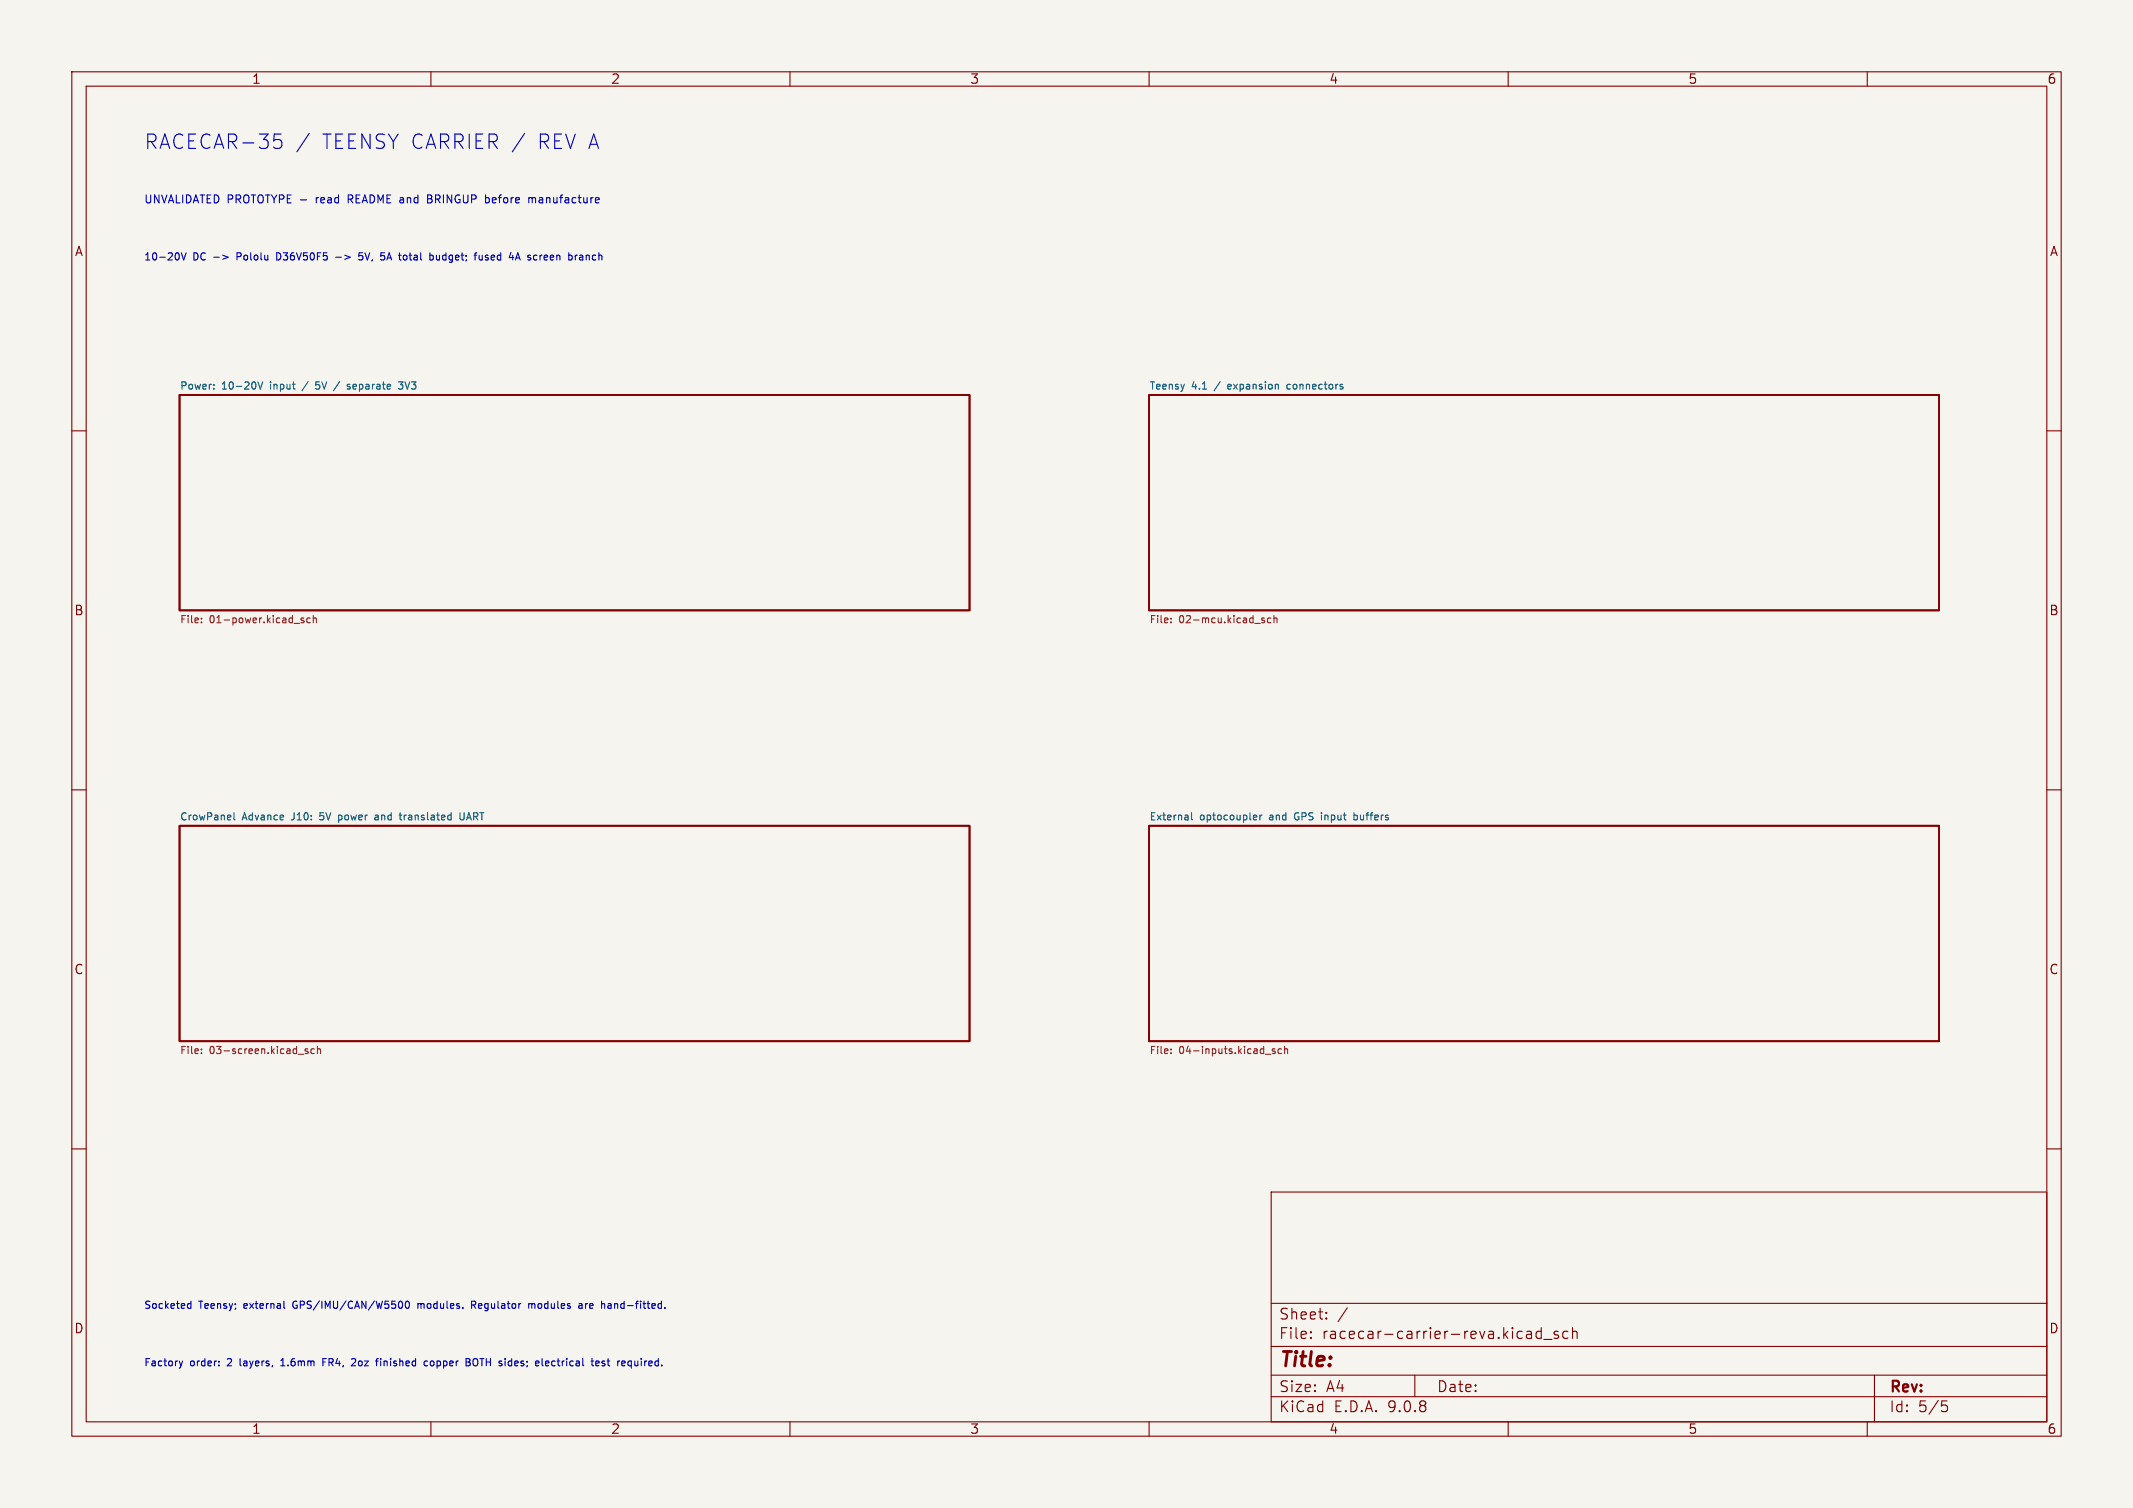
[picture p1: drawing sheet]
<svg xmlns="http://www.w3.org/2000/svg" width="297mm" height="210mm" viewBox="0 0 297 210" stroke-linecap="round" stroke-linejoin="round" font-family="sans-serif">
<path d="M0 0h297v210h-297z" fill="#f5f4ef" stroke="#f5f4ef" stroke-width=".14"/>
<g fill="none" stroke="#840000" stroke-width=".15">
<path d="M10 10h277v190h-277zM12 12h273v186h-273zM60 10v2M110 10v2M160 10v2M210 10v2M260 10v2M10 60h2M285 60h2M10 110h2M285 110h2M10 160h2"/>
<path d="M177 166h108v32h-108zM285 160h2M60 198v2M110 198v2M160 198v2M177 194.5h108M177 191.5h108M177 187.5h108M177 181.5h108M182.5 186.3h.1l-.1 .1M182.5 186.3v.1M182.5 185.5v.1"/>
<path d="M182.5 185.5h.1l-.1 .1M184.7 183.6v.1M184.7 183.6h-.1l.1 .1M184.7 182.8v.1M184.7 182.8h-.1l.1 .1M187.6 182.1l-1.3 2M197 191.5v3M210 198v2M212.7 185.4h.3l.2 .2v.8M213.2 186.3l-.5 .1M213.2 185.8h-.5M214.6 185.5l-.4-.1-.3 .3v.4l.1 .2 .2 .1 .4-.1"/>
<path d="M214.6 184.9v1.5M215 186.5h1.1M217 185.5l-.4-.1-.2 .2 .1 .2 .5 .2v.1v.2l-.2 .1-.4-.1M218.3 185.5l-.4-.1-.3 .3v.4l.1 .2 .2 .1 .4-.1M219 185.5a.37 .37 0 0 1 .6 .1v.8M219 184.9v1.5M260 198v2M261 191.5v6.5M270.4 195.1h.7M270.5 195.7h.4l.3 .3v.3l-.2 .2-.5 .1"/>
</g>
<path d="M25 55h110v30h-110zM160 55h110v30h-110zM25 115h110v30h-110zM160 115h110v30h-110z" fill="none" stroke="#840000" stroke-width=".25"/>
<g fill="none" stroke="#006464" stroke-width=".15">
<path d="M29.8 54.1v.1M29.8 53.6v.1M35.9 53.2l.3 1 .4-1M42.9 53.1l-.8 1.3M44 54.1l.3 .1M44.5 53.2h-.5v.5l.3-.1M47.3 53.1l-.9 1.3M48.7 53.6l-.2-.1-.2 .2 .1 .1 .3 .1v.2h-.4M49.2 53.6v.5M49.6 53.8l-.5 .1M55.5 53.2h.6l-.3 .4 .3 .1v.4l-.2 .1-.4-.1M56.4 53.2l.3 1"/>
<path d="M171.1 53.5l-.1 .2v.3l.1 .2M171.4 53.8l-.4 .1M179.6 53.5h-.2l-.2 .2v.4l.4 .1M32.6 113.2v.8l.1 .2M44.5 114.1h.1M44.6 113.2v.4M47.1 114.1l.3 .1M47.4 113.5l-.3 .1M52.2 113.6h.4l.1 .6M52.7 113.8h-.4l-.1 .1 .1 .3 .4-.1M55.6 113.5h.4M55.9 114.2h.1"/>
<path d="M56.3 113.5v.7M56.5 113.5l-.2 .2M64.1 113.2v.8l.1 .2 .3-.1 .1-.1v-.8M65.1 113.9h.4M65.3 113.2l-.3 1M165.9 113.2v.8l.2 .2M174.9 113.5l.1 .3-.5 .1M175 114.1l-.1 .1M175.4 113.5v.7M175.7 113.5l-.3 .2M180.3 113.3l-.1 .3 .1 .4M188.5 113.6l.3-.1 .2 .2-.1 .4h-.4"/>
<path d="M188.5 113.2v1"/>
</g>
<g fill="none" stroke="#725600" stroke-width=".15">
<path d="M28.1 86.6v.1M28.1 86.1v.1M42 86.3l.3 .1v.2l-.1 .1h-.3M42 86.1h.3M43.2 86.1h-.3l-.2 .1 .1 .5h.4M43.6 86.2l.2-.1h.2l.1 .6M43.6 85.7v1M163.1 86.6v.1M163.1 86.1v.1M175.8 86.4h.3v.2l-.1 .1h-.2M175.8 86.1h.3M177 86.1h-.3l-.2 .1 .1 .5h.4"/>
<path d="M177.4 86.2l.1-.1h.3v.6M177.4 85.7v1M28.1 146.1v.1M28.1 146.6v.1M42.9 146.1h-.3l-.1 .1v.1l.4 .1v.3h-.4M43.8 146.1h-.3l-.2 .1 .1 .5h.4M44.2 146.2l.1-.1h.3v.6M44.2 145.7v1M163.1 146.1v.1M163.1 146.6v.1M176.2 146.8h.8M177.5 146.1h-.2l-.2 .1 .1 .1 .3 .1v.3h-.4"/>
<path d="M178.4 146.1h-.3l-.1 .1 .1 .5h.3M178.9 146.2l.1-.1h.2l.1 .6M178.9 145.7v1"/>
</g>
<g fill="none" stroke="#0000c2" stroke-width=".15">
<path d="M38.2 18.7h.9M38.4 19.4h.5l.3 .4v.5l-.1 .3-.7 .1M43.1 18.6l-1.8 2.5M24.9 35.4v.6M25.2 35.2l.4 1 .3-1M29.8 35.8h.7M31 35.5l.8 .3-.8 .3M33 35.7h.4M33.4 35.2h-.4v1M38.9 35.3l-.4-.1v1h.4M46.8 35.8h.7M48.5 27.7h.4"/>
<path d="M48.9 27.2h-.4v1.1M50.5 35.2h-.5v.5l.1-.1h.3l.1 .2v.3l-.2 .1-.3-.1M54 35.9h.4M54.2 35.2l-.3 1M59.5 27.2h.4l.2 .1v.2l-.2 .2M59.5 27.7h.4M59.9 27.7a.29 .29 0 0 1 .3 .2 .29 .29 0 0 1-.2 .4h-.5M60.8 35.5v.7h.3l.1-.1M61.2 35.5v.7M67.1 36.1l-.1 .1h-.2M67.1 35.5v.7M67.6 36.2h.4"/>
<path d="M68 35.6l-.3-.1-.1 .2v.1l.4 .1M68 27.6l.1 .1-.1 .5M71.9 35.9h.4M72.1 35.2l.3 1M73.7 27.6l.2-.1 .2 .2M74.1 27.7l.2-.2 .2 .1 .1 .7M74.1 27.7v.6M75.9 35.5l-.1 .2v.4l.1 .1M76.2 35.8l-.4 .1M79.2 35.2v1M80.8 35.5l.3 .1v.6M81.1 35.8h-.3"/>
<path d="M81.1 36.2h-.3M81.6 35.5v.7M81.9 35.5l-.3 .1M25 189.5l.2 .7M25.2 190.2l-.1 .2M25.4 189.5l-.2 .7M26.2 182.2h.4M26.2 181.6h.4M26.6 181.2v1M30.5 190.1v.1M30.5 189.6v.1M33.4 189.2l.1 1"/>
<path d="M39.1 190.2h.6M39.1 189.5l.3-.3v1M39.5 182.1l.2 .1M40.9 181.3l-.1 .3 .1 .5M45 189.7h.3M45.4 189.2h-.4v1M49.1 189.2l.3 .1 .1 .2-.6 .7h.6M53 189.2v.1M53 189.5v.7M55.6 181.3l.1-.1a.53 .53 0 0 1 .4 .5 .53 .53 0 0 1-.4 .5h-.1M56.5 181.3l.2-.1a.53 .53 0 0 1 .3 .5 .53 .53 0 0 1-.3 .5l-.2-.1-.1-.3zM58.2 181.5v.7"/>
<path d="M58.6 181.6l-.3-.1-.1 .1M59.1 190.1l.1 .1h.3M59.5 189.6l-.3-.1-.1 .1M60.4 189.7l-.2-.2-.2 .1-.1 .1 .1 .5h.2l.2-.2M65.3 189.3l-.4-.1v1M65.7 181.7h.4l.1-.2v-.2l-.5-.1v1M65.9 181.7l.3 .5M66.5 189.5a.33 .33 0 0 0-.3-.3 .33 .33 0 0 0-.3 .3v.4a.33 .33 0 0 0 .3 .3 .33 .33 0 0 0 .3-.3M71 189.5l.2 .1M71.2 190.2h-.2M71.2 189.2v1M73.6 181.6l.3-.1 .2 .2"/>
<path d="M73.6 181.5v.7M74.1 181.7v.5M74.4 181.6l-.2-.1-.1 .2M76 189.9l.4-.1v-.2l-.3-.1-.1 .2v.5h.4M80.6 181.6h.4l.1 .6M81.1 181.8h-.4l-.1 .2 .1 .2h.4M81.5 181.5v.7M81.7 181.5l-.2 .2M83 190.1l.1 .1h.3M83 189.7l.1-.2h.2l.1 .2v.1l-.4 .1M83.8 181.2v1M84.2 189.6l-.2-.1-.2 .2 .1 .1 .3 .1v.3h-.4"/>
<path d="M84.5 189.5h.4M84.7 189.2v1M84.7 181.6l.3-.1 .1 .2M85.1 181.8h-.3l-.2 .2 .2 .2h.3M87.8 189.5l.1 .1M87.9 189.5v1M87.9 190.2h-.1M88.4 189.5v.6l.3 .1"/>
</g>
<g font-size="2.8" fill="#0000c2">
<text x="20" y="21">RACECAR-35</text>
<text x="44.8" y="21">TEENSY CARRIER /</text>
<text x="75" y="21">REV A</text>
</g>
<text font-size="2.8" fill="#840000" x="178" y="190.9">Title:</text>
<g font-size="2.1" fill="#840000">
<text x="178" y="184">Sheet:</text>
<text x="178" y="186.7">File:</text>
<text x="184.1" y="186.7">racecar-carrier-reva.kicad_sch</text>
<text x="178" y="196.9">KiCad</text>
<text x="178" y="194.1">Size:</text>
<text x="184.7" y="194.1">A4</text>
<text x="185.7" y="196.9">E.D.A.</text>
<text x="193.3" y="196.9">9.0.8</text>
<text x="200" y="194.1">Date:</text>
<text x="263" y="194.3">Rev:</text>
<text x="263" y="196.9">Id:</text>
<text x="267.1" y="196.9">5/5</text>
</g>
<g font-size="1.8" fill="#840000">
<text x="35" y="11.9">1</text>
<text x="85" y="11.9">2</text>
<text x="135" y="11.9">3</text>
<text x="185" y="11.9">4</text>
<text x="235" y="11.9">5</text>
<text x="285" y="11.9">6</text>
<text x="10.3" y="35.9">A</text>
<text x="285.3" y="35.9">A</text>
<text x="10.3" y="85.9">B</text>
<text x="285.3" y="85.9">B</text>
<text x="10.3" y="135.9">C</text>
<text x="285.3" y="135.9">C</text>
<text x="10.3" y="185.9">D</text>
<text x="285.3" y="185.9">D</text>
<text x="35" y="199.9">1</text>
<text x="85" y="199.9">2</text>
<text x="135" y="199.9">3</text>
<text x="185" y="199.9">4</text>
<text x="235" y="199.9">5</text>
<text x="285" y="199.9">6</text>
</g>
<g font-size="1.5" fill="#0000c2">
<text x="20" y="28.5">UNVALIDATED PROTOTYPE -</text>
<text x="44.4" y="28.5">read</text>
<text x="49.1" y="28.5">README and</text>
<text x="60.6" y="28.5">BRINGUP</text>
<text x="68.9" y="28.5">before</text>
<text x="75.2" y="28.5">manufacture</text>
</g>
<g font-size="1.4" fill="#0000c2">
<text x="20" y="36.5">10-20V</text>
<text x="26.9" y="36.5">DC</text>
<text x="33.4" y="36.5">Pololu</text>
<text x="39.2" y="36.5">D36V50F5</text>
<text x="47.7" y="36.5">-&gt;</text>
<text x="51.2" y="36.5">5V,</text>
<text x="54.5" y="36.5">5A</text>
<text x="57.3" y="36.5">total</text>
<text x="61.8" y="36.5">budget;</text>
<text x="68.4" y="36.5">fused</text>
<text x="73.4" y="36.5">4A</text>
<text x="76.3" y="36.5">screen</text>
<text x="82.2" y="36.5">branch</text>
<text x="20" y="182.5">Socketed</text>
<text x="27.7" y="182.5">Teensy;</text>
<text x="34.2" y="182.5">external</text>
<text x="41.2" y="182.5">GPS/IMU/CAN/W5500</text>
<text x="58.9" y="182.5">modules.</text>
<text x="66.6" y="182.5">Regulator</text>
<text x="74.8" y="182.5">modules</text>
<text x="82.1" y="182.5">are</text>
<text x="85.5" y="182.5">hand-fitted.</text>
<text x="20" y="190.5">Factory</text>
<text x="26.5" y="190.5">order:</text>
<text x="31.9" y="190.5">2</text>
<text x="33.9" y="190.5">layers,</text>
<text x="39.8" y="190.5">1.6mm</text>
<text x="45.9" y="190.5">FR4,</text>
<text x="50.2" y="190.5">2oz</text>
<text x="53.9" y="190.5">finished</text>
<text x="60.8" y="190.5">copper</text>
<text x="66.9" y="190.5">BOTH</text>
<text x="71.8" y="190.5">sides;</text>
<text x="77.1" y="190.5">electrical</text>
<text x="85.2" y="190.5">test</text>
<text x="89" y="190.5">required.</text>
</g>
<g font-size="1.4" fill="#006464">
<text x="25" y="54.5">Power:</text>
<text x="30.9" y="54.5">10-20V</text>
<text x="37.8" y="54.5">input</text>
<text x="44.7" y="54.5">5V</text>
<text x="49.6" y="54.5">separate</text>
<text x="57" y="54.5">3V3</text>
<text x="160" y="54.5">Teensy</text>
<text x="166" y="54.5">4.1</text>
<text x="169.4" y="54.5">/</text>
<text x="171.4" y="54.5">expansion</text>
<text x="179.9" y="54.5">connectors</text>
<text x="25" y="114.5">CrowPanel</text>
<text x="33.8" y="114.5">Advance</text>
<text x="40.8" y="114.5">J10:</text>
<text x="45" y="114.5">5V</text>
<text x="47.8" y="114.5">power</text>
<text x="53.2" y="114.5">and</text>
<text x="56.9" y="114.5">translated</text>
<text x="65.5" y="114.5">UART</text>
<text x="160" y="114.5">External</text>
<text x="167.1" y="114.5">optocoupler</text>
<text x="177" y="114.5">and</text>
<text x="180.7" y="114.5">GPS</text>
<text x="184.7" y="114.5">input</text>
<text x="189.5" y="114.5">buffers</text>
</g>
<g font-size="1.4" fill="#725600">
<text x="25" y="87">File:</text>
<text x="29.2" y="87">01-power.kicad_sch</text>
<text x="160" y="87">File:</text>
<text x="164.2" y="87">02-mcu.kicad_sch</text>
<text x="25" y="147">File:</text>
<text x="29.2" y="147">03-screen.kicad_sch</text>
<text x="160" y="147">File:</text>
<text x="164.2" y="147">04-inputs.kicad_sch</text>
</g>
</svg>
